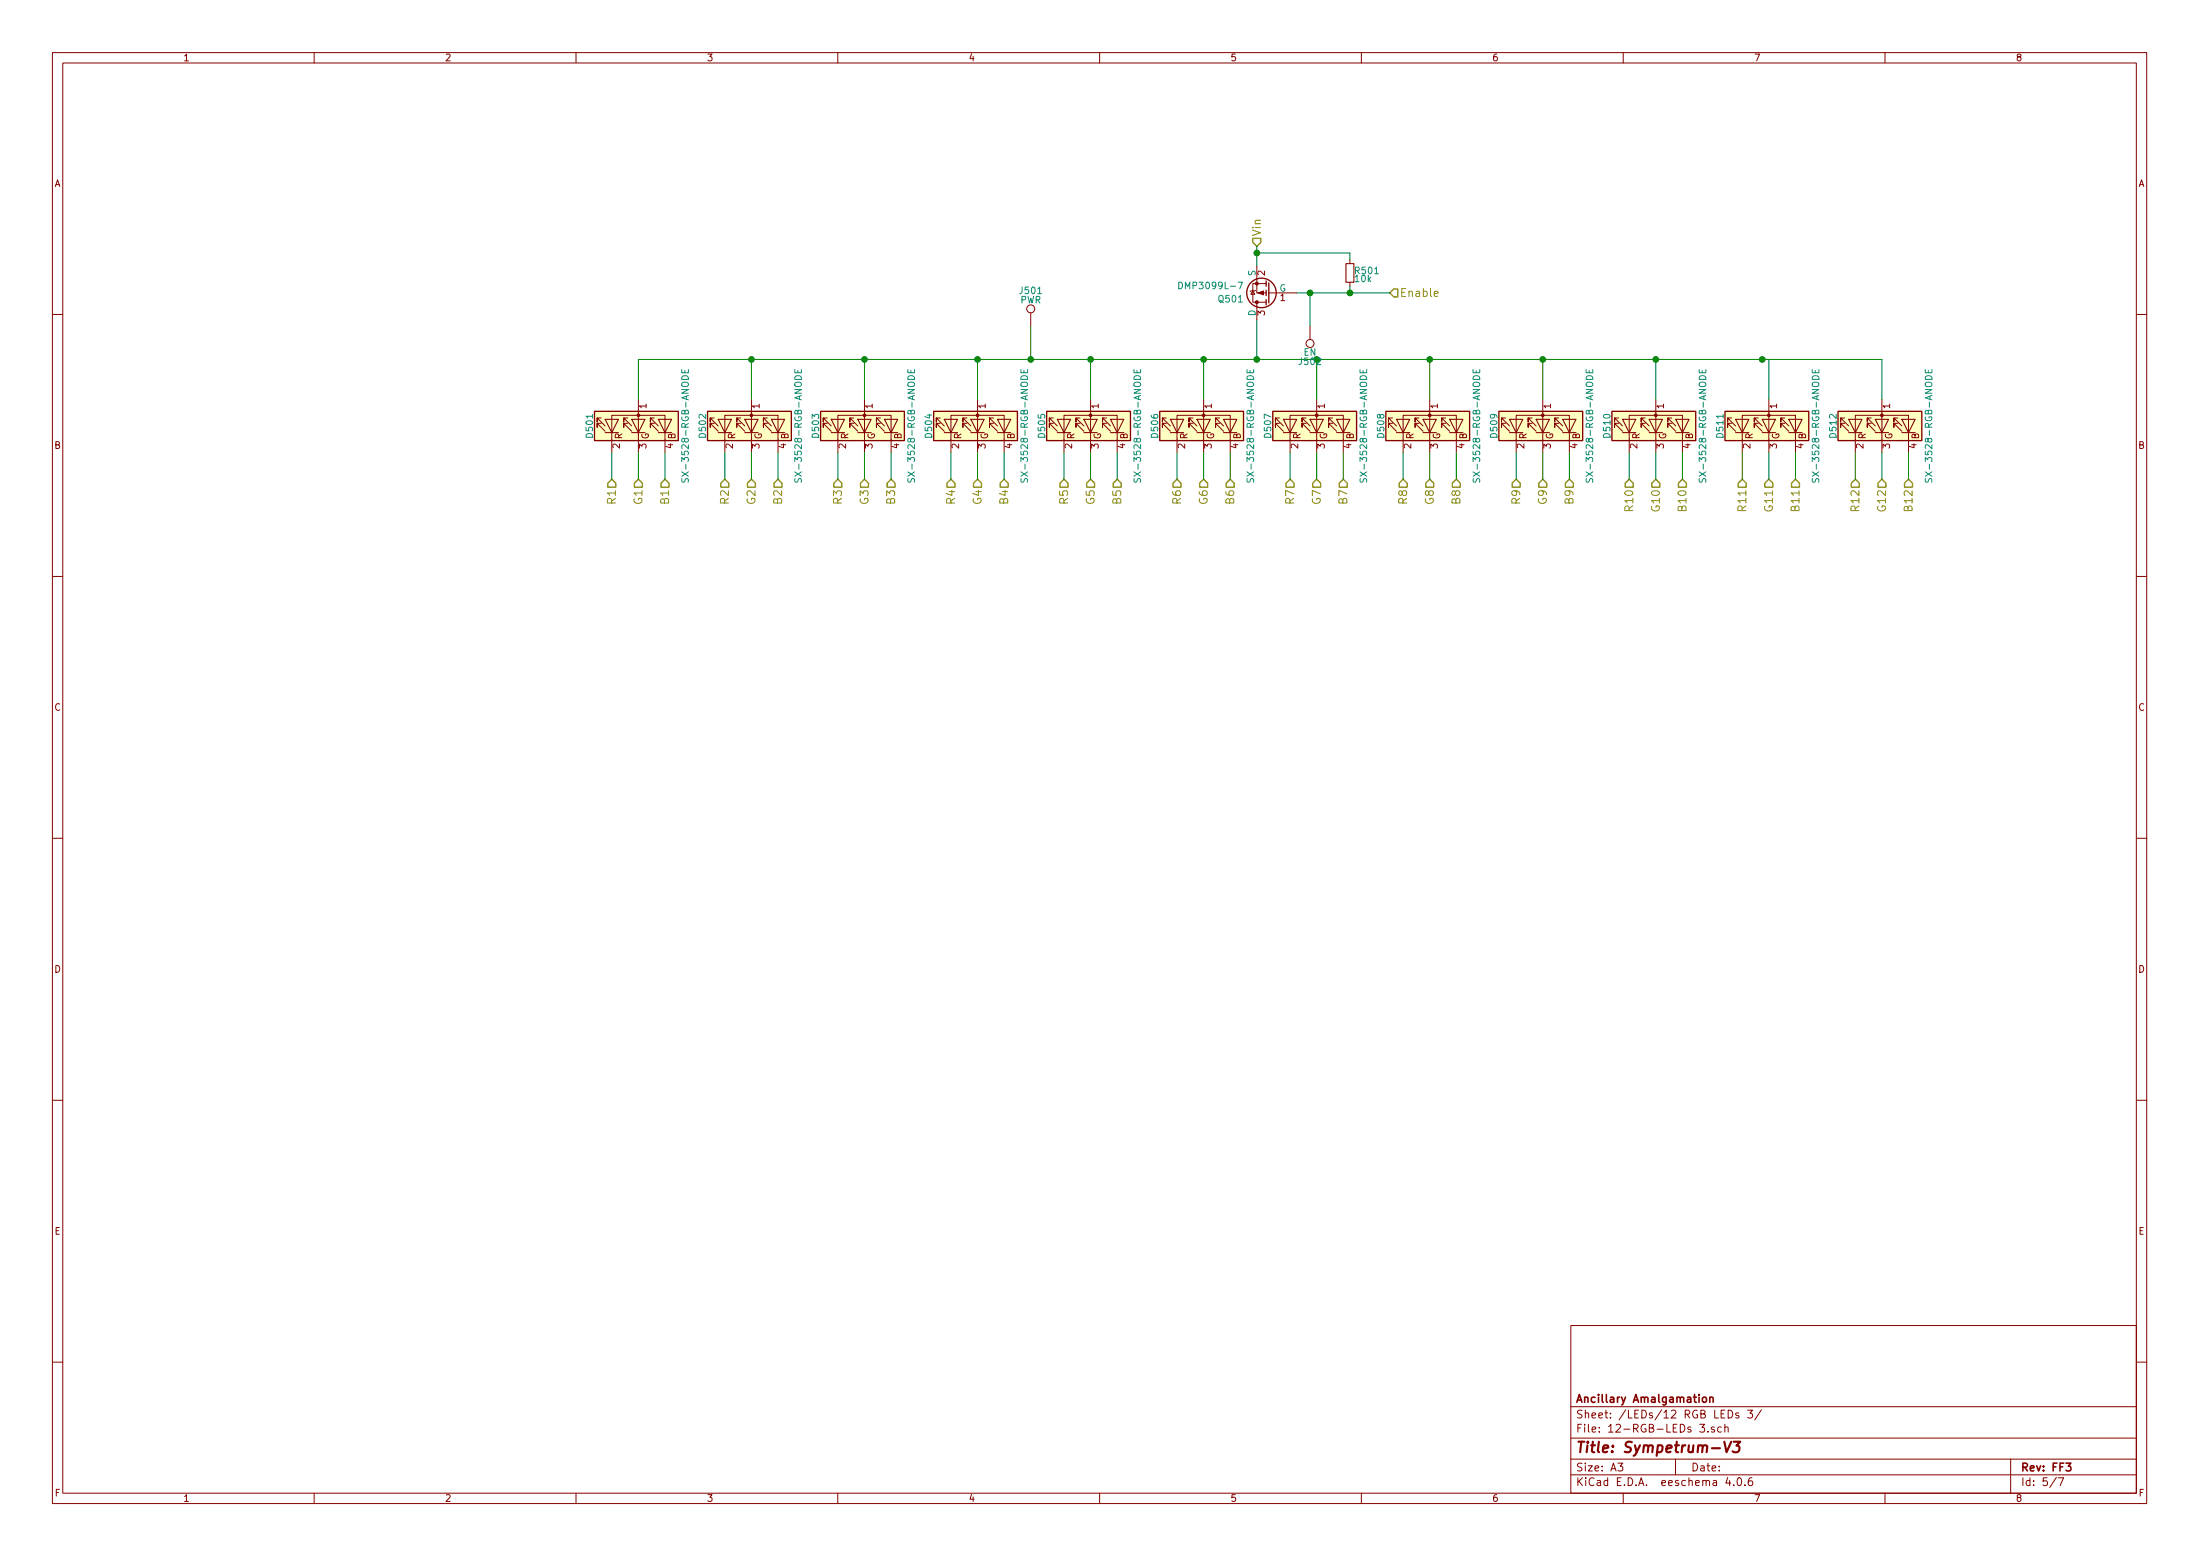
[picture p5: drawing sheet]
EESchema Schematic File Version 2
LIBS:power
LIBS:device
LIBS:transistors
LIBS:conn
LIBS:linear
LIBS:regul
LIBS:74xx
LIBS:cmos4000
LIBS:adc-dac
LIBS:memory
LIBS:xilinx
LIBS:microcontrollers
LIBS:dsp
LIBS:microchip
LIBS:analog_switches
LIBS:motorola
LIBS:texas
LIBS:intel
LIBS:audio
LIBS:interface
LIBS:digital-audio
LIBS:philips
LIBS:display
LIBS:cypress
LIBS:siliconi
LIBS:opto
LIBS:atmel
LIBS:contrib
LIBS:valves
LIBS:Borgel Custom
LIBS:switches
LIBS:Sympetrum-V3 FF3-cache
EELAYER 25 0
EELAYER END
$Descr A3 16535 11693
encoding utf-8
Sheet 5 7
Title "Sympetrum-V3"
Date ""
Rev "FF3"
Comp "Ancillary Amalgamation"
Comment1 ""
Comment2 ""
Comment3 ""
Comment4 ""
$EndDescr
Text HLabel 10450 2200 2    60   Input ~ 0
Enable
$Comp
L LED_ARGB D501
U 1 1
P 4800 3200
F 0 "D501" H 4800 3570 50  0000 C CNN
F 1 "SX-3528-RGB-ANODE" H 4800 2850 50  0000 C CNN
F 2 "Borgel Custom:SX-3528-RGB-REORDERED-HiddenSilk" H 4800 3150 50  0001 C CNN
F 3 "" H 4800 3150 50  0001 C CNN
F 4 "CLVBA-FKA-CAEDH8BBB7A363" H 4800 3200 60  0001 C CNN "MPN"
F 5 "CLVBA-FKA-CAEDH8BBB7A363CT-ND" H 4800 3200 60  0001 C CNN "DigiKey"
	1    4800 3200
	0    -1   -1   0   
$EndComp
Text HLabel 9450 1850 1    60   Input ~ 0
Vin
$Comp
L LED_ARGB D502
U 1 1
P 5650 3200
F 0 "D502" H 5650 3570 50  0000 C CNN
F 1 "SX-3528-RGB-ANODE" H 5650 2850 50  0000 C CNN
F 2 "Borgel Custom:SX-3528-RGB-REORDERED-HiddenSilk" H 5650 3150 50  0001 C CNN
F 3 "" H 5650 3150 50  0001 C CNN
F 4 "CLVBA-FKA-CAEDH8BBB7A363" H 5650 3200 60  0001 C CNN "MPN"
F 5 "CLVBA-FKA-CAEDH8BBB7A363CT-ND" H 5650 3200 60  0001 C CNN "DigiKey"
	1    5650 3200
	0    -1   -1   0   
$EndComp
$Comp
L LED_ARGB D503
U 1 1
P 6500 3200
F 0 "D503" H 6500 3570 50  0000 C CNN
F 1 "SX-3528-RGB-ANODE" H 6500 2850 50  0000 C CNN
F 2 "Borgel Custom:SX-3528-RGB-REORDERED-HiddenSilk" H 6500 3150 50  0001 C CNN
F 3 "" H 6500 3150 50  0001 C CNN
F 4 "CLVBA-FKA-CAEDH8BBB7A363" H 6500 3200 60  0001 C CNN "MPN"
F 5 "CLVBA-FKA-CAEDH8BBB7A363CT-ND" H 6500 3200 60  0001 C CNN "DigiKey"
	1    6500 3200
	0    -1   -1   0   
$EndComp
$Comp
L LED_ARGB D504
U 1 1
P 7350 3200
F 0 "D504" H 7350 3570 50  0000 C CNN
F 1 "SX-3528-RGB-ANODE" H 7350 2850 50  0000 C CNN
F 2 "Borgel Custom:SX-3528-RGB-REORDERED-HiddenSilk" H 7350 3150 50  0001 C CNN
F 3 "" H 7350 3150 50  0001 C CNN
F 4 "CLVBA-FKA-CAEDH8BBB7A363" H 7350 3200 60  0001 C CNN "MPN"
F 5 "CLVBA-FKA-CAEDH8BBB7A363CT-ND" H 7350 3200 60  0001 C CNN "DigiKey"
	1    7350 3200
	0    -1   -1   0   
$EndComp
$Comp
L LED_ARGB D505
U 1 1
P 8200 3200
F 0 "D505" H 8200 3570 50  0000 C CNN
F 1 "SX-3528-RGB-ANODE" H 8200 2850 50  0000 C CNN
F 2 "Borgel Custom:SX-3528-RGB-REORDERED-HiddenSilk" H 8200 3150 50  0001 C CNN
F 3 "" H 8200 3150 50  0001 C CNN
F 4 "CLVBA-FKA-CAEDH8BBB7A363" H 8200 3200 60  0001 C CNN "MPN"
F 5 "CLVBA-FKA-CAEDH8BBB7A363CT-ND" H 8200 3200 60  0001 C CNN "DigiKey"
	1    8200 3200
	0    -1   -1   0   
$EndComp
$Comp
L LED_ARGB D506
U 1 1
P 9050 3200
F 0 "D506" H 9050 3570 50  0000 C CNN
F 1 "SX-3528-RGB-ANODE" H 9050 2850 50  0000 C CNN
F 2 "Borgel Custom:SX-3528-RGB-REORDERED-HiddenSilk" H 9050 3150 50  0001 C CNN
F 3 "" H 9050 3150 50  0001 C CNN
F 4 "CLVBA-FKA-CAEDH8BBB7A363" H 9050 3200 60  0001 C CNN "MPN"
F 5 "CLVBA-FKA-CAEDH8BBB7A363CT-ND" H 9050 3200 60  0001 C CNN "DigiKey"
	1    9050 3200
	0    -1   -1   0   
$EndComp
$Comp
L LED_ARGB D507
U 1 1
P 9900 3200
F 0 "D507" H 9900 3570 50  0000 C CNN
F 1 "SX-3528-RGB-ANODE" H 9900 2850 50  0000 C CNN
F 2 "Borgel Custom:SX-3528-RGB-REORDERED-HiddenSilk" H 9900 3150 50  0001 C CNN
F 3 "" H 9900 3150 50  0001 C CNN
F 4 "CLVBA-FKA-CAEDH8BBB7A363" H 9900 3200 60  0001 C CNN "MPN"
F 5 "CLVBA-FKA-CAEDH8BBB7A363CT-ND" H 9900 3200 60  0001 C CNN "DigiKey"
	1    9900 3200
	0    -1   -1   0   
$EndComp
$Comp
L LED_ARGB D508
U 1 1
P 10750 3200
F 0 "D508" H 10750 3570 50  0000 C CNN
F 1 "SX-3528-RGB-ANODE" H 10750 2850 50  0000 C CNN
F 2 "Borgel Custom:SX-3528-RGB-REORDERED-HiddenSilk" H 10750 3150 50  0001 C CNN
F 3 "" H 10750 3150 50  0001 C CNN
F 4 "CLVBA-FKA-CAEDH8BBB7A363" H 10750 3200 60  0001 C CNN "MPN"
F 5 "CLVBA-FKA-CAEDH8BBB7A363CT-ND" H 10750 3200 60  0001 C CNN "DigiKey"
	1    10750 3200
	0    -1   -1   0   
$EndComp
$Comp
L LED_ARGB D509
U 1 1
P 11600 3200
F 0 "D509" H 11600 3570 50  0000 C CNN
F 1 "SX-3528-RGB-ANODE" H 11600 2850 50  0000 C CNN
F 2 "Borgel Custom:SX-3528-RGB-REORDERED-HiddenSilk" H 11600 3150 50  0001 C CNN
F 3 "" H 11600 3150 50  0001 C CNN
F 4 "CLVBA-FKA-CAEDH8BBB7A363" H 11600 3200 60  0001 C CNN "MPN"
F 5 "CLVBA-FKA-CAEDH8BBB7A363CT-ND" H 11600 3200 60  0001 C CNN "DigiKey"
	1    11600 3200
	0    -1   -1   0   
$EndComp
$Comp
L LED_ARGB D510
U 1 1
P 12450 3200
F 0 "D510" H 12450 3570 50  0000 C CNN
F 1 "SX-3528-RGB-ANODE" H 12450 2850 50  0000 C CNN
F 2 "Borgel Custom:SX-3528-RGB-REORDERED-HiddenSilk" H 12450 3150 50  0001 C CNN
F 3 "" H 12450 3150 50  0001 C CNN
F 4 "CLVBA-FKA-CAEDH8BBB7A363" H 12450 3200 60  0001 C CNN "MPN"
F 5 "CLVBA-FKA-CAEDH8BBB7A363CT-ND" H 12450 3200 60  0001 C CNN "DigiKey"
	1    12450 3200
	0    -1   -1   0   
$EndComp
$Comp
L LED_ARGB D511
U 1 1
P 13300 3200
F 0 "D511" H 13300 3570 50  0000 C CNN
F 1 "SX-3528-RGB-ANODE" H 13300 2850 50  0000 C CNN
F 2 "Borgel Custom:SX-3528-RGB-REORDERED-HiddenSilk" H 13300 3150 50  0001 C CNN
F 3 "" H 13300 3150 50  0001 C CNN
F 4 "CLVBA-FKA-CAEDH8BBB7A363" H 13300 3200 60  0001 C CNN "MPN"
F 5 "CLVBA-FKA-CAEDH8BBB7A363CT-ND" H 13300 3200 60  0001 C CNN "DigiKey"
	1    13300 3200
	0    -1   -1   0   
$EndComp
$Comp
L LED_ARGB D512
U 1 1
P 14150 3200
F 0 "D512" H 14150 3570 50  0000 C CNN
F 1 "SX-3528-RGB-ANODE" H 14150 2850 50  0000 C CNN
F 2 "Borgel Custom:SX-3528-RGB-REORDERED-HiddenSilk" H 14150 3150 50  0001 C CNN
F 3 "" H 14150 3150 50  0001 C CNN
F 4 "CLVBA-FKA-CAEDH8BBB7A363" H 14150 3200 60  0001 C CNN "MPN"
F 5 "CLVBA-FKA-CAEDH8BBB7A363CT-ND" H 14150 3200 60  0001 C CNN "DigiKey"
	1    14150 3200
	0    -1   -1   0   
$EndComp
Wire Wire Line
	9450 1850 9450 2000
Wire Wire Line
	9750 2200 10450 2200
Wire Wire Line
	9450 2400 9450 2700
Wire Wire Line
	4800 2700 14150 2700
Wire Wire Line
	4800 2700 4800 3000
Wire Wire Line
	5650 3000 5650 2700
Connection ~ 5650 2700
Wire Wire Line
	6500 3000 6500 2700
Connection ~ 6500 2700
Wire Wire Line
	7350 3000 7350 2700
Connection ~ 7350 2700
Wire Wire Line
	8200 3000 8200 2700
Connection ~ 8200 2700
Text HLabel 4600 3600 3    60   Input ~ 0
R1
Text HLabel 4800 3600 3    60   Input ~ 0
G1
Text HLabel 5000 3600 3    60   Input ~ 0
B1
Wire Wire Line
	5000 3400 5000 3600
Wire Wire Line
	4800 3400 4800 3600
Wire Wire Line
	4600 3400 4600 3600
Wire Wire Line
	14150 2700 14150 3000
Connection ~ 9450 2700
Wire Wire Line
	9050 3000 9050 2700
Connection ~ 9050 2700
Wire Wire Line
	9900 3000 9900 2700
Connection ~ 9900 2700
Wire Wire Line
	10750 3000 10750 2700
Connection ~ 10750 2700
Wire Wire Line
	11600 3000 11600 2700
Connection ~ 11600 2700
Wire Wire Line
	12450 3000 12450 2700
Connection ~ 12450 2700
Wire Wire Line
	13300 3000 13300 2700
Wire Wire Line
	13300 2700 13250 2700
Connection ~ 13250 2700
Text HLabel 5450 3600 3    60   Input ~ 0
R2
Text HLabel 5650 3600 3    60   Input ~ 0
G2
Text HLabel 5850 3600 3    60   Input ~ 0
B2
Wire Wire Line
	5850 3400 5850 3600
Wire Wire Line
	5650 3400 5650 3600
Wire Wire Line
	5450 3400 5450 3600
Text HLabel 6300 3600 3    60   Input ~ 0
R3
Text HLabel 6500 3600 3    60   Input ~ 0
G3
Text HLabel 6700 3600 3    60   Input ~ 0
B3
Wire Wire Line
	6700 3400 6700 3600
Wire Wire Line
	6500 3400 6500 3600
Wire Wire Line
	6300 3400 6300 3600
Text HLabel 7150 3600 3    60   Input ~ 0
R4
Text HLabel 7350 3600 3    60   Input ~ 0
G4
Text HLabel 7550 3600 3    60   Input ~ 0
B4
Wire Wire Line
	7550 3400 7550 3600
Wire Wire Line
	7350 3400 7350 3600
Wire Wire Line
	7150 3400 7150 3600
Text HLabel 8000 3600 3    60   Input ~ 0
R5
Text HLabel 8200 3600 3    60   Input ~ 0
G5
Text HLabel 8400 3600 3    60   Input ~ 0
B5
Wire Wire Line
	8400 3400 8400 3600
Wire Wire Line
	8200 3400 8200 3600
Wire Wire Line
	8000 3400 8000 3600
Text HLabel 8850 3600 3    60   Input ~ 0
R6
Text HLabel 9050 3600 3    60   Input ~ 0
G6
Text HLabel 9250 3600 3    60   Input ~ 0
B6
Wire Wire Line
	9250 3400 9250 3600
Wire Wire Line
	9050 3400 9050 3600
Wire Wire Line
	8850 3400 8850 3600
Text HLabel 9700 3600 3    60   Input ~ 0
R7
Text HLabel 9900 3600 3    60   Input ~ 0
G7
Text HLabel 10100 3600 3    60   Input ~ 0
B7
Wire Wire Line
	10100 3400 10100 3600
Wire Wire Line
	9900 3400 9900 3600
Wire Wire Line
	9700 3400 9700 3600
Text HLabel 10550 3600 3    60   Input ~ 0
R8
Text HLabel 10750 3600 3    60   Input ~ 0
G8
Text HLabel 10950 3600 3    60   Input ~ 0
B8
Wire Wire Line
	10950 3400 10950 3600
Wire Wire Line
	10750 3400 10750 3600
Wire Wire Line
	10550 3400 10550 3600
Text HLabel 11400 3600 3    60   Input ~ 0
R9
Text HLabel 11600 3600 3    60   Input ~ 0
G9
Text HLabel 11800 3600 3    60   Input ~ 0
B9
Wire Wire Line
	11800 3400 11800 3600
Wire Wire Line
	11600 3400 11600 3600
Wire Wire Line
	11400 3400 11400 3600
Text HLabel 12250 3600 3    60   Input ~ 0
R10
Text HLabel 12450 3600 3    60   Input ~ 0
G10
Text HLabel 12650 3600 3    60   Input ~ 0
B10
Wire Wire Line
	12650 3400 12650 3600
Wire Wire Line
	12450 3400 12450 3600
Wire Wire Line
	12250 3400 12250 3600
Text HLabel 13100 3600 3    60   Input ~ 0
R11
Text HLabel 13300 3600 3    60   Input ~ 0
G11
Text HLabel 13500 3600 3    60   Input ~ 0
B11
Wire Wire Line
	13500 3400 13500 3600
Wire Wire Line
	13300 3400 13300 3600
Wire Wire Line
	13100 3400 13100 3600
Text HLabel 13950 3600 3    60   Input ~ 0
R12
Text HLabel 14150 3600 3    60   Input ~ 0
G12
Text HLabel 14350 3600 3    60   Input ~ 0
B12
Wire Wire Line
	14350 3400 14350 3600
Wire Wire Line
	14150 3400 14150 3600
Wire Wire Line
	13950 3400 13950 3600
$Comp
L TEST_1P J502
U 1 1
P 9850 2450
F 0 "J502" H 9850 2720 50  0000 C CNN
F 1 "EN" H 9850 2650 50  0000 C CNN
F 2 "Measurement_Points:Measurement_Point_Round-SMD-Pad_Small" H 10050 2450 50  0001 C CNN
F 3 "" H 10050 2450 50  0001 C CNN
	1    9850 2450
	-1   0    0    1   
$EndComp
Wire Wire Line
	9850 2450 9850 2200
Connection ~ 9850 2200
$Comp
L TEST_1P J501
U 1 1
P 7750 2450
F 0 "J501" H 7750 2720 50  0000 C CNN
F 1 "PWR" H 7750 2650 50  0000 C CNN
F 2 "Measurement_Points:Measurement_Point_Round-SMD-Pad_Small" H 7950 2450 50  0001 C CNN
F 3 "" H 7950 2450 50  0001 C CNN
	1    7750 2450
	1    0    0    -1  
$EndComp
Wire Wire Line
	7750 2450 7750 2700
Connection ~ 7750 2700
$Comp
L R_Small R501
U 1 1
P 10150 2050
F 0 "R501" H 10180 2070 50  0000 L CNN
F 1 "10k" H 10180 2010 50  0000 L CNN
F 2 "Resistors_SMD:R_0805_HandSoldering" H 10150 2050 50  0001 C CNN
F 3 "" H 10150 2050 50  0001 C CNN
	1    10150 2050
	1    0    0    -1  
$EndComp
Wire Wire Line
	10150 2200 10150 2150
Connection ~ 10150 2200
Wire Wire Line
	10150 1950 10150 1900
Wire Wire Line
	10150 1900 9450 1900
Connection ~ 9450 1900
$Comp
L DMP3099L-7 Q501
U 1 1
P 9550 2200
F 0 "Q501" H 9750 2250 50  0000 L CNN
F 1 "DMP3099L-7" H 9750 2150 50  0000 L CNN
F 2 "TO_SOT_Packages_SMD:SOT-23" H 9800 2500 50  0001 C CNN
F 3 "" H 9550 2200 50  0001 C CNN
F 4 "DMP3099L-7DICT-ND" H 9650 2550 60  0001 C CNN "DigiKey"
F 5 "621-DMP3099L-7" H 9550 2200 60  0001 C CNN "Mouser"
	1    9550 2200
	-1   0    0    1   
$EndComp
$EndSCHEMATC
